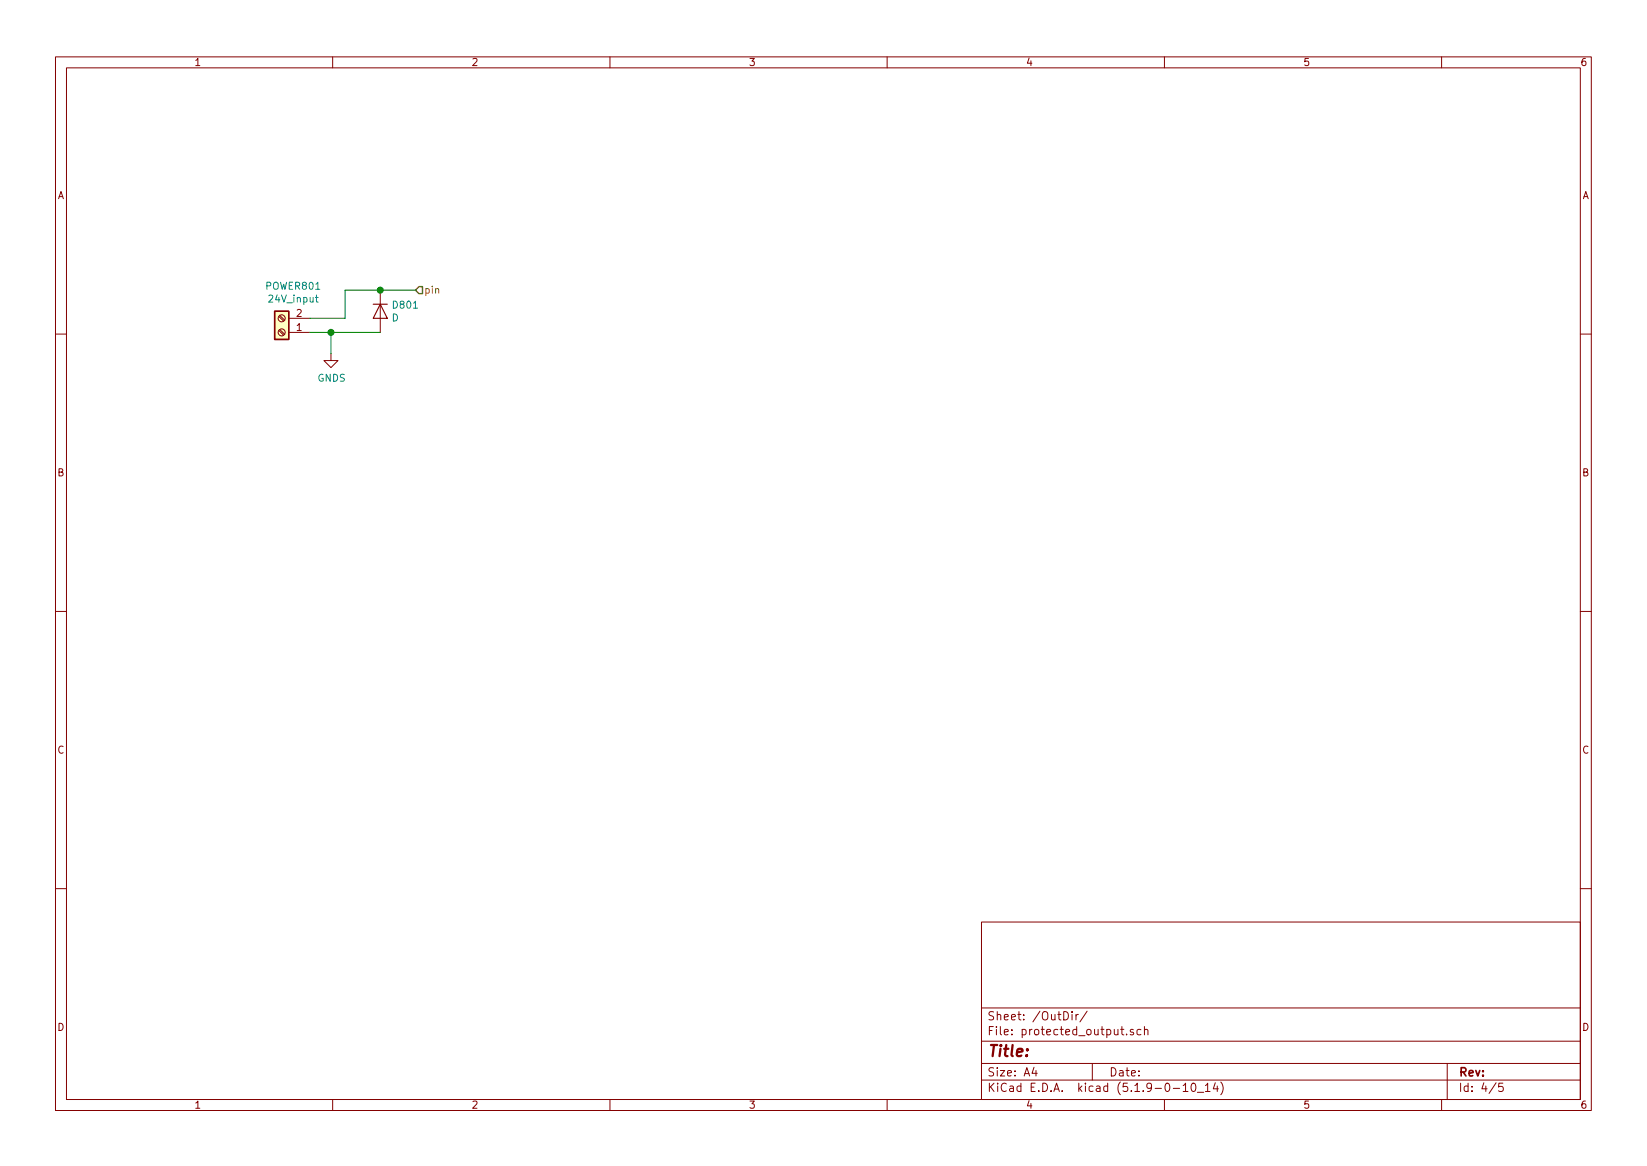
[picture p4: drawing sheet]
<svg xmlns="http://www.w3.org/2000/svg" width="297mm" height="210mm" viewBox="0 0 297 210" stroke-linecap="round" stroke-linejoin="round" font-family="sans-serif">
<g fill="none" stroke="#840000" stroke-width=".18">
<path d="M10 10.3h277v189.9h-277zM12 12.2h273v186.1h-273zM60 10.3v1.9M110 10.3v1.9M160 10.3v1.9M210 10.3v1.9M260 10.3v1.9M50.3 57.1l.9 .8M50.3 59.6l.9 .8M50.5 56.9l.8 .8M50.5 59.4l.8 .9M52.1 59.9h3.8"/>
<path d="M52.1 57.4h3.8M68.6 52.3v7.6M10 60.2h2M59.7 63.7v1.3h1.3l-1.3 1.3-1.3-1.3h1.3M285 60.2h2M10 110.3h2M285 110.3h2M10 160.2h2M177 166.3h108v32h-108zM285 160.2h2M60 198.3v1.9M110 198.3v1.9"/>
<path d="M160 198.3v1.9M177 194.8h108M177 191.8h108M177 187.8h108M177 181.8h108M186.5 192.5l-.4 1h1M186.8 193v1M191.8 182.4a.75 .75 0 0 1 .9 .8 .75 .75 0 0 1-.9 .7zM193.3 182.4v.2M193.3 182.9v1M194.1 182.9v1M194.5 182.9l-.3 .1-.1 .2"/>
<path d="M196.1 182.3l-1.3 2M197 191.8v3M202.1 185.6h.6M202.3 185.1v1.3l.4 .2M203.2 186.5v.1M204.4 185.7l-.4-.1-.2 .2 .1 .2 .5 .2v.3h-.6M205.8 185.7l-.5-.1-.2 .3v.6l.2 .1 .5-.1M206.4 185.7l.2-.1 .4 .1v.9M206.4 185.1v1.5M210 198.3v1.9M211.6 196.3h1.2M213.4 195.8l.4-.5v1.5"/>
<path d="M213.4 196.8h.8M215 195.4l.3-.1a.94 .94 0 0 1 0 1.5 .8 .8 0 0 1-.6-.6 .8 .8 0 0 1 .3-.8zM216 197h1.1M217.4 195.8l.4-.5v1.5M217.4 196.8h.8M219.2 195.2l-.4 1.1h.9M219.5 195.8v1M220.2 195.1a1.71 1.71 0 0 1 0 2.3M260 198.3v1.9M261 191.8v6.5M269.8 195.2l-1.2 2M271 195.3h-.7v.7l.2-.1 .5 .1 .1 .2-.1 .5-.2 .1-.5-.1"/>
<circle cx="50.8" cy="57.4" r=".63"/>
<circle cx="50.8" cy="59.9" r=".63"/>
</g>
<path d="M49.5 56.1h2.6v5.1h-2.6z" fill="#ffffc2" stroke="#ffffc2" stroke-width=".18"/>
<path d="M49.5 56.1h2.6v5.1h-2.6z" fill="none" stroke="#840000" stroke-width=".25"/>
<path d="M56.9 53.6h.5M57.1 53.2v1.1l.3 .2" fill="none" stroke="#008484" stroke-width=".18"/>
<path d="M67.3 54.9h2.5M68.6 54.9l1.2 2.5h-2.5z" fill="none" stroke="#840000" stroke-width=".2"/>
<path d="M55.9 59.9h12.7M59.7 59.9v3.8M74.9 52.3h-12.7v5.1h-6.3" fill="none" stroke="#008400" stroke-width=".18"/>
<path d="M75.6 51.7h.6v1.3h-.6l-.7-.7z" fill="none" stroke="#848400" stroke-width=".25"/>
<g fill="#008400" stroke="#008400" stroke-width=".25">
<circle cx="59.7" cy="59.9" r=".51"/>
<circle cx="68.6" cy="52.3" r=".51"/>
</g>
<text font-size="2.8" fill="#840000" x="178" y="190.5">Title:</text>
<g font-size="2.1" fill="#840000">
<text x="178" y="184">Sheet: /OutDir/</text>
<text x="178" y="186.7">File: protected_output.sch</text>
<text x="178" y="196.9">KiCad E.D.A. kicad (5.1.9-0-10_14)</text>
<text x="178" y="194.1">Size: A4</text>
<text x="200" y="194.1">Date:</text>
<text x="263" y="194.1">Rev:</text>
<text x="263" y="196.9">Id: 4/5</text>
</g>
<g font-size="1.8" fill="#840000">
<text x="35" y="11.9">1</text>
<text x="85" y="11.9">2</text>
<text x="135" y="11.9">3</text>
<text x="185" y="11.9">4</text>
<text x="235" y="11.9">5</text>
<text x="285" y="11.9">6</text>
<text x="10.4" y="35.9">A</text>
<text x="285.4" y="35.9">A</text>
<text x="53.5" y="59.7">1</text>
<text x="53.5" y="57.1">2</text>
<text x="10.4" y="85.9">B</text>
<text x="285.4" y="85.9">B</text>
<text x="10.4" y="135.9">C</text>
<text x="285.4" y="135.9">C</text>
<text x="10.4" y="185.9">D</text>
<text x="285.4" y="185.9">D</text>
<text x="35" y="199.9">1</text>
<text x="85" y="199.9">2</text>
<text x="135" y="199.9">3</text>
<text x="185" y="199.9">4</text>
<text x="235" y="199.9">5</text>
<text x="285" y="199.9">6</text>
</g>
<g font-size="1.8" fill="#008484">
<text x="48.1" y="52.2">POWER801</text>
<text x="48.7" y="54.6">24V_input</text>
<text x="70.7" y="58">D</text>
<text x="71" y="55.6">D801</text>
<text x="57.3" y="68.8">GNDS</text>
</g>
<text font-size="1.8" fill="#848400" x="76.5" y="53">pin</text>
</svg>
